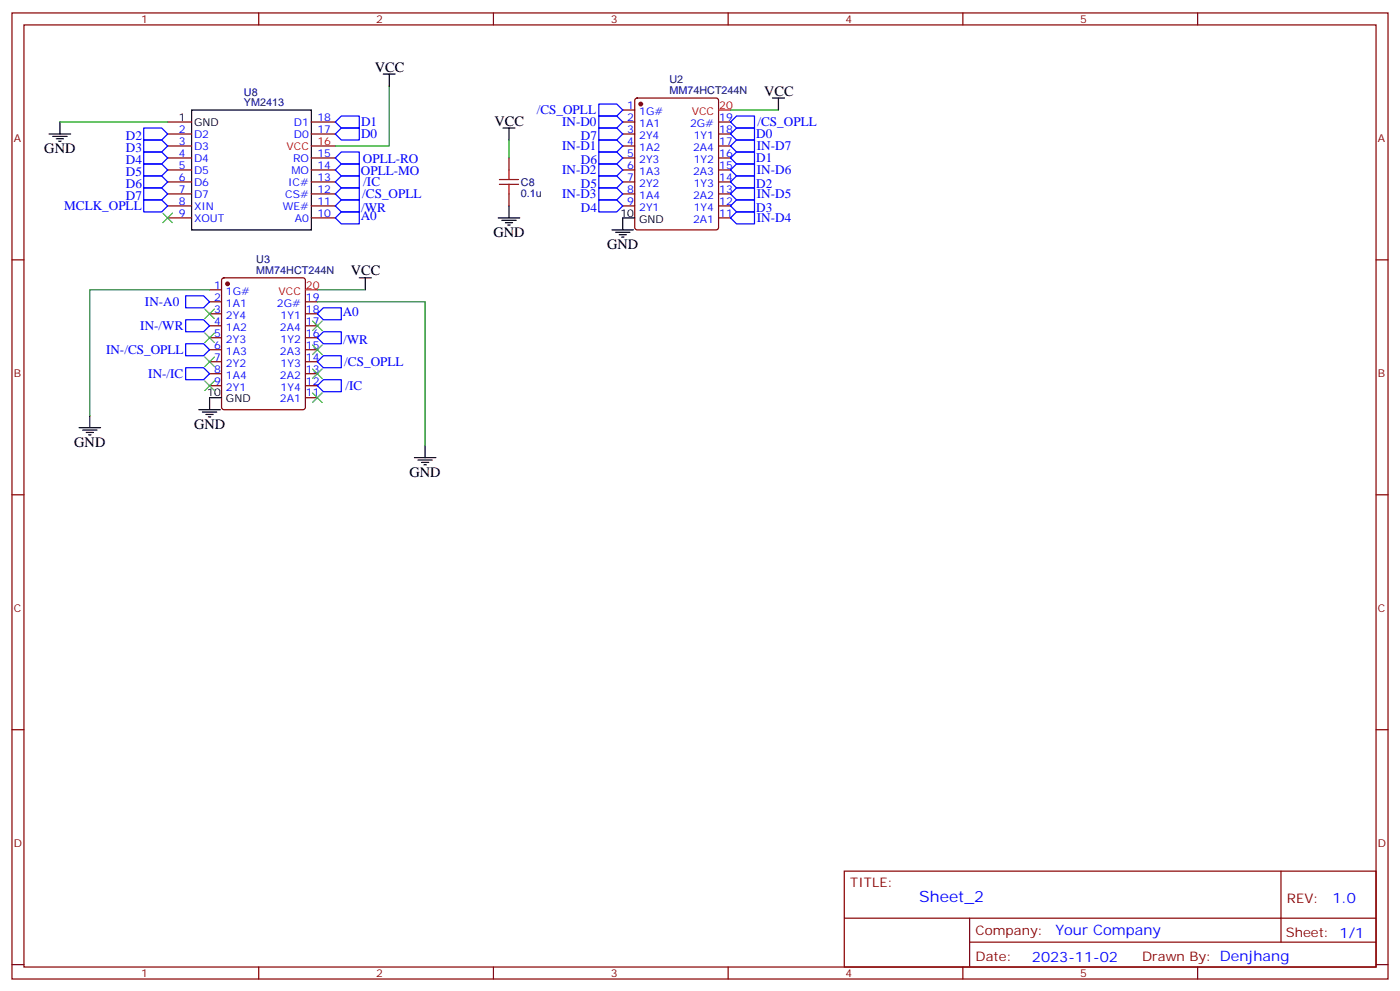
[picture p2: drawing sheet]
<svg xmlns="http://www.w3.org/2000/svg" width="412mm" height="292mm" viewBox="0 0 412 292" stroke-linecap="round" stroke-linejoin="round" font-family="sans-serif">
<g fill="none" stroke="#870000" stroke-width=".35">
<path d="M3.5 3.8h405.4v284.3h-405.4zM7.1 7.3h398.2v277.3h-398.2zM76.2 3.8v3.5M145.3 3.8v3.5M214.5 3.8v3.5M283.6 3.8v3.5M352.8 3.8v3.5M49.4 35.9h7M49.4 39.4h7M91.7 35.9h7.1M91.7 39.4h7.1M183.4 35.9h3.6"/>
<path d="M183.4 39.4h3.6M183.4 32.4h3.6M187.2 29.1l.5-.2h23.3l.6 .4 .1 37.7-.5 .6-23.5 .1-.7-.5v-37.6zM211.7 35.9h3.5M211.7 39.4h3.5M49.4 43h7M49.4 46.5h7M49.4 50h7M49.4 53.6h7M49.4 57.1h7M91.7 43h7.1M91.7 46.5h7.1"/>
<path d="M91.7 50h7.1M91.7 53.6h7.1M91.7 57.1h7.1M149.9 46.5v3.5M149.9 57.1v3.5M183.4 43h3.6M183.4 46.5h3.6M183.4 50h3.6M183.4 53.6h3.6M183.4 57.1h3.6M211.7 43h3.5M211.7 46.5h3.5"/>
<path d="M211.7 50h3.5M211.7 53.6h3.5M211.7 57.1h3.5M3.5 76.5h3.6M49.4 60.6h7M49.4 64.1h7M91.7 60.6h7.1M91.7 64.1h7.1M183.4 60.6h3.6M211.7 60.6h3.5M211.7 64.1h3.5M405.3 76.5h3.6"/>
<path d="M61.7 85.3h3.6M61.7 88.8h3.6M61.7 92.4h3.6M61.7 95.9h3.6M61.7 99.4h3.6M65.5 82l.5-.2h23.3l.6 .4 .1 37.7-.5 .6-23.5 .1-.7-.5v-37.6zM90 88.8h3.5M90 92.4h3.5M90 95.9h3.5M90 99.4h3.5M61.7 102.9h3.6M61.7 106.5h3.6"/>
<path d="M61.7 110h3.6M61.7 113.5h3.6M90 102.9h3.5M90 106.5h3.5M90 110h3.5M90 113.5h3.5M90 117.1h3.5M3.5 145.6h3.6M405.3 145.6h3.6M3.5 214.8h3.6M405.3 214.8h3.6M248.7 256.4h156.6v28.2h-156.6z"/>
<path d="M377.3 256.4v20.9M248.7 270.2h156.5M285.6 277.3h119.6M285.6 270.2v14.2M3.5 283.9h3.6M76.2 284.6v3.5M145.3 284.6v3.5M214.5 284.6v3.5M283.6 284.6v3.5M352.8 284.6v3.5M405.3 283.9h3.6"/>
</g>
<g fill="none" stroke="#000" stroke-width=".35">
<path d="M14.5 39.4h6.3M17.6 35.9v3.5M56.4 32.4h35.3v35.3h-35.3zM112.9 21.8h3.5M114.7 21.8v3.5M148.2 37.7h3.5M149.9 37.7v3.5M227.5 28.9h3.6M229.3 28.9v3.5M15.5 40.1h4.3M16.6 40.9h2.1M17.3 41.6h.7"/>
<path d="M146.8 64.1h6.3M147.8 64.8h4.2M148.9 65.5h2.1M149.6 66.3h.7M149.9 60.6v3.5M180.3 67.7h6.3M181.3 68.4h4.3M182.4 69.1h2.1M183.1 69.8h.7M187 64.1h-3.6v3.6M105.8 81.8h3.6M107.6 81.8v3.5"/>
<path d="M65.3 117.1h-3.6v3.5M23.3 125.9h6.3M24.3 126.6h4.3M25.4 127.3h2.1M26.1 128h.7M26.5 122.3v3.6M58.6 120.6h6.3M59.6 121.3h4.3M60.7 122h2.1M61.4 122.7h.7M122.1 134.7h6.3M123.1 135.4h4.3"/>
<path d="M124.2 136.1h2.1M124.9 136.8h.7M125.2 131.2v3.5"/>
</g>
<g fill="none" stroke="#00f" stroke-width=".35">
<path d="M42.3 37.7h5.3l1.8 1.7-1.8 1.8h-5.3zM98.8 39.4l1.7-1.7h5.3v3.5h-5.3zM100.5 34.1h5.3v3.6h-5.3l-1.7-1.8zM176.4 37.7h5.3l1.7 1.7-1.7 1.8h-5.3zM176.4 34.1h5.3l1.7 1.8-1.7 1.8h-5.3zM176.4 30.6h5.3l1.7 1.8-1.7 1.7h-5.3zM215.2 39.4l1.8-1.7h5.2v3.5h-5.2zM217 34.1h5.2v3.6h-5.2l-1.8-1.8zM42.3 58.8h5.3l1.8 1.8-1.8 1.8h-5.3zM42.3 51.8h5.3l1.8 1.8-1.8 1.7h-5.3zM42.3 55.3h5.3l1.8 1.8-1.8 1.7h-5.3zM42.3 48.3h5.3l1.8 1.7-1.8 1.8h-5.3z"/>
<path d="M42.3 44.7h5.3l1.8 1.8-1.8 1.8h-5.3zM42.3 41.2h5.3l1.8 1.8-1.8 1.7h-5.3zM98.8 46.5l1.7-1.8h5.3v3.6h-5.3zM98.8 57.1l1.7-1.8h5.3v3.5h-5.3zM100.5 48.3h5.3v3.5h-5.3l-1.7-1.8zM100.5 51.8h5.3v3.5h-5.3l-1.7-1.7zM100.5 58.8h5.3v3.6h-5.3l-1.7-1.8zM176.4 58.8h5.3l1.7 1.8-1.7 1.8h-5.3zM176.4 51.8h5.3l1.7 1.8-1.7 1.7h-5.3zM176.4 44.7h5.3l1.7 1.8-1.7 1.8h-5.3zM176.4 41.2h5.3l1.7 1.8-1.7 1.7h-5.3zM176.4 48.3h5.3l1.7 1.7-1.7 1.8h-5.3z"/>
<path d="M176.4 55.3h5.3l1.7 1.8-1.7 1.7h-5.3zM215.2 46.5l1.8-1.8h5.2v3.6h-5.2zM217 51.8h5.2v3.5h-5.2l-1.8-1.7zM217 58.8h5.2v3.6h-5.2l-1.8-1.8zM217 55.3h5.2v3.5h-5.2l-1.8-1.7zM217 48.3h5.2v3.5h-5.2l-1.8-1.8zM217 41.2h5.2v3.5h-5.2l-1.8-1.7zM98.8 64.1l1.7-1.7h5.3v3.5h-5.3zM217 62.4h5.2v3.5h-5.2l-1.8-1.8zM54.7 87.1h5.3l1.7 1.7-1.7 1.8h-5.3zM54.7 94.1h5.3l1.7 1.8-1.7 1.7h-5.3zM93.5 92.4l1.7-1.8h5.3v3.5h-5.3z"/>
<path d="M95.2 97.6h5.3v3.6h-5.3l-1.7-1.8zM54.7 101.2h5.3l1.7 1.7-1.7 1.8h-5.3zM54.7 108.2h5.3l1.7 1.8-1.7 1.8h-5.3zM93.5 106.5l1.7-1.8h5.3v3.5h-5.3zM95.2 111.8h5.3v3.5h-5.3l-1.7-1.8z"/>
</g>
<path d="M17.6 35.9h31.8M114.7 25.3v17.7h-15.9M215.2 32.4h14.1M149.9 41.2v5.3M61.7 85.3h-35.2v37M93.5 88.8h31.7v42.4M93.5 85.3h14.1" fill="none" stroke="#008700" stroke-width=".35"/>
<g fill="none" stroke="#3c3" stroke-width=".35">
<path d="M48 62.7l2.8 2.8M50.8 62.7l-2.8 2.8M60.3 90.9l2.8 2.9M60.3 98l2.8 2.8M63.1 90.9l-2.8 2.9M63.1 98l-2.8 2.8M92.1 94.5l2.8 2.8M94.9 94.5l-2.8 2.8M60.3 105.1l2.8 2.8M60.3 112.1l2.8 2.8M63.1 105.1l-2.8 2.8M63.1 112.1l-2.8 2.8"/>
<path d="M92.1 115.6l2.8 2.9M92.1 108.6l2.8 2.8M92.1 101.5l2.8 2.9M94.9 115.6l-2.8 2.9M94.9 108.6l-2.8 2.8M94.9 101.5l-2.8 2.9"/>
</g>
<path d="M147.1 52.8h5.7M147.1 54.3h5.7M149.9 50v2.8M149.9 54.3v2.8" fill="none" stroke="#a10000" stroke-width=".35"/>
<g fill="#870000" stroke="#870000" stroke-width=".35">
<circle cx="188.7" cy="30.6" r=".53"/>
<circle cx="67" cy="83.5" r=".53"/>
</g>
<path d="M211.7 32.4h3.5M90 85.3h3.5" fill="none" stroke="#f00" stroke-width=".35"/>
<text font-size="4.6" fill="#00f" x="270.8" y="265.4">Sheet_2</text>
<g font-size="4.2">
<text x="110.4" y="21.1">VCC</text>
<text x="225.1" y="28.2">VCC</text>
<text x="145.7" y="37">VCC</text>
<text x="13.1" y="45.1">GND</text>
<text x="145.3" y="69.8">GND</text>
<text x="178.9" y="73.3">GND</text>
<text x="103.4" y="81.1">VCC</text>
<text x="21.9" y="131.5">GND</text>
<text x="57.1" y="126.2">GND</text>
<text x="120.6" y="140.3">GND</text>
</g>
<g font-size="4.2" fill="#00f">
<text x="392.5" y="265.7">1.0</text>
<text x="310.9" y="275.2">Your Company</text>
<text x="304" y="283">2023-11-02</text>
</g>
<g font-size="3.9" fill="#00f">
<text x="158.1" y="33.6">/CS_OPLL</text>
<text x="37.1" y="41.2">D2</text>
<text x="106.4" y="37">D1</text>
<text x="106.4" y="40.5">D0</text>
<text x="165.6" y="37.2">IN-D0</text>
<text x="171.1" y="41.2">D7</text>
<text x="222.8" y="40.5">D0</text>
<text x="223.1" y="37.1">/CS_OPLL</text>
<text x="37.1" y="44.7">D3</text>
<text x="165.6" y="44.1">IN-D1</text>
<text x="222.8" y="47.6">D1</text>
<text x="223" y="44.1">IN-D7</text>
<text x="37.1" y="51.8">D5</text>
<text x="37.1" y="48.3">D4</text>
<text x="106.3" y="51.6">OPLL-MO</text>
<text x="106.9" y="48.1">OPLL-RO</text>
<text x="165.6" y="51.2">IN-D2</text>
<text x="171.1" y="48.3">D6</text>
<text x="223" y="51.2">IN-D6</text>
<text x="37.1" y="55.3">D6</text>
<text x="37.1" y="58.8">D7</text>
<text x="106.7" y="58.3">/CS_OPLL</text>
<text x="107" y="54.9">/IC</text>
<text x="165.6" y="58.2">IN-D3</text>
<text x="171.1" y="55.3">D5</text>
<text x="222.8" y="55.3">D2</text>
<text x="223" y="58.2">IN-D5</text>
<text x="18.9" y="61.8">MCLK_OPLL</text>
<text x="106.3" y="64.8">A0</text>
<text x="106.4" y="62.4">/WR</text>
<text x="171.1" y="62.4">D4</text>
<text x="222.8" y="62.4">D3</text>
<text x="223" y="65.3">IN-D4</text>
<text x="42.7" y="90.1">IN-A0</text>
<text x="101" y="93.1">A0</text>
<text x="41.3" y="97.1">IN-/WR</text>
<text x="101.1" y="101.2">/WR</text>
<text x="31.3" y="104.2">IN-/CS_OPLL</text>
<text x="101.4" y="107.7">/CS_OPLL</text>
<text x="43.7" y="111.3">IN-/IC</text>
<text x="101.7" y="114.8">/IC</text>
</g>
<g font-size="3.9" fill="#800">
<text x="250.5" y="261">TITLE:</text>
<text x="379.1" y="265.7">REV:</text>
<text x="287.4" y="275.2">Company:</text>
<text x="378.7" y="275.8">Sheet: 1/1</text>
<text x="287.4" y="282.9">Date:</text>
<text x="336.4" y="282.9">Drawn By: Denjhang</text>
</g>
<g font-size="3.2" fill="#800">
<text x="41.6" y="6.8">1</text>
<text x="110.8" y="6.8">2</text>
<text x="179.9" y="6.8">3</text>
<text x="249.1" y="6.8">4</text>
<text x="318.2" y="6.8">5</text>
<text x="4.1" y="41.9">A</text>
<text x="405.9" y="41.9">A</text>
<text x="4.1" y="111.1">B</text>
<text x="405.9" y="111.1">B</text>
<text x="4.1" y="180.2">C</text>
<text x="405.9" y="180.2">C</text>
<text x="4.1" y="249.3">D</text>
<text x="405.9" y="249.3">D</text>
<text x="41.6" y="287.6">1</text>
<text x="110.8" y="287.6">2</text>
<text x="179.9" y="287.6">3</text>
<text x="249.1" y="287.6">4</text>
<text x="318.2" y="287.6">5</text>
</g>
<g font-size="3.2" fill="#000080">
<text x="71.9" y="28.3">U8</text>
<text x="197.2" y="27.7">MM74HCT244N</text>
<text x="197.2" y="24.6">U2</text>
<text x="71.9" y="31.3">YM2413</text>
<text x="153.5" y="57.9">0.1u</text>
<text x="153.5" y="54.7">C8</text>
<text x="75.5" y="77.5">U3</text>
<text x="75.5" y="80.6">MM74HCT244N</text>
</g>
<g font-size="3.2">
<text x="52.7" y="35.6">1</text>
<text x="57.1" y="37">GND</text>
<text x="182.8" y="63.8">10</text>
<text x="188.3" y="65.5">GND</text>
<text x="61.1" y="116.7">10</text>
<text x="66.6" y="118.5">GND</text>
</g>
<g font-size="3.2" fill="#00f">
<text x="93.5" y="35.6">18</text>
<text x="184.8" y="32">1</text>
<text x="184.8" y="35.6">2</text>
<text x="188.3" y="33.8">1G#</text>
<text x="211.8" y="35.6">19</text>
<text x="52.7" y="39.1">2</text>
<text x="57.1" y="40.5">D2</text>
<text x="86.6" y="37">D1</text>
<text x="86.6" y="40.5">D0</text>
<text x="93.5" y="39.1">17</text>
<text x="184.8" y="39.1">3</text>
<text x="188.3" y="37.3">1A1</text>
<text x="188.3" y="40.9">2Y4</text>
<text x="203.3" y="37.3">2G#</text>
<text x="204.4" y="40.9">1Y1</text>
<text x="211.8" y="39.1">18</text>
<text x="52.7" y="42.6">3</text>
<text x="52.7" y="46.1">4</text>
<text x="57.1" y="44">D3</text>
<text x="57.1" y="47.6">D4</text>
<text x="86.3" y="47.6">RO</text>
<text x="93.5" y="46.1">15</text>
<text x="184.8" y="42.6">4</text>
<text x="184.8" y="46.1">5</text>
<text x="188.3" y="44.4">1A2</text>
<text x="188.3" y="47.9">2Y3</text>
<text x="204.2" y="44.4">2A4</text>
<text x="204.4" y="47.9">1Y2</text>
<text x="211.8" y="46.1">16</text>
<text x="211.8" y="42.6">17</text>
<text x="52.7" y="49.7">5</text>
<text x="52.7" y="53.2">6</text>
<text x="57.1" y="51.1">D5</text>
<text x="85.8" y="51.1">MO</text>
<text x="93.5" y="53.2">13</text>
<text x="93.5" y="49.7">14</text>
<text x="184.8" y="49.7">6</text>
<text x="184.8" y="53.2">7</text>
<text x="188.3" y="51.4">1A3</text>
<text x="204.2" y="51.4">2A3</text>
<text x="211.8" y="53.2">14</text>
<text x="211.8" y="49.7">15</text>
<text x="52.7" y="56.7">7</text>
<text x="57.1" y="54.6">D6</text>
<text x="57.1" y="58.1">D7</text>
<text x="84" y="58.1">CS#</text>
<text x="84.9" y="54.6">IC#</text>
<text x="93.5" y="56.7">12</text>
<text x="184.8" y="56.7">8</text>
<text x="188.3" y="55">2Y2</text>
<text x="188.3" y="58.5">1A4</text>
<text x="204.2" y="58.5">2A2</text>
<text x="204.4" y="55">1Y3</text>
<text x="211.8" y="56.7">13</text>
<text x="52.7" y="60.3">8</text>
<text x="52.7" y="63.8">9</text>
<text x="57.1" y="61.7">XIN</text>
<text x="57.1" y="65.2">XOUT</text>
<text x="83.3" y="61.7">WE#</text>
<text x="86.8" y="65.2">A0</text>
<text x="93.5" y="63.8">10</text>
<text x="93.5" y="60.3">11</text>
<text x="184.8" y="60.3">9</text>
<text x="188.3" y="62">2Y1</text>
<text x="204.2" y="65.5">2A1</text>
<text x="204.4" y="62">1Y4</text>
<text x="211.8" y="63.8">11</text>
<text x="211.8" y="60.3">12</text>
<text x="63.1" y="84.9">1</text>
<text x="63.1" y="88.5">2</text>
<text x="66.6" y="86.7">1G#</text>
<text x="90.1" y="88.5">19</text>
<text x="63.1" y="92">3</text>
<text x="63.1" y="95.5">4</text>
<text x="66.6" y="90.2">1A1</text>
<text x="66.6" y="93.8">2Y4</text>
<text x="81.6" y="90.2">2G#</text>
<text x="82.7" y="93.8">1Y1</text>
<text x="90.1" y="95.5">17</text>
<text x="90.1" y="92">18</text>
<text x="63.1" y="99.1">5</text>
<text x="66.6" y="97.3">1A2</text>
<text x="66.6" y="100.8">2Y3</text>
<text x="82.5" y="97.3">2A4</text>
<text x="82.7" y="100.8">1Y2</text>
<text x="90.1" y="99.1">16</text>
<text x="63.1" y="102.6">6</text>
<text x="63.1" y="106.1">7</text>
<text x="66.6" y="104.4">1A3</text>
<text x="66.6" y="107.9">2Y2</text>
<text x="82.5" y="104.4">2A3</text>
<text x="82.7" y="107.9">1Y3</text>
<text x="90.1" y="106.1">14</text>
<text x="90.1" y="102.6">15</text>
<text x="63.1" y="109.6">8</text>
<text x="63.1" y="113.2">9</text>
<text x="66.6" y="111.4">1A4</text>
<text x="82.5" y="111.4">2A2</text>
<text x="90.1" y="113.2">12</text>
<text x="90.1" y="109.6">13</text>
<text x="66.6" y="114.9">2Y1</text>
<text x="82.5" y="118.5">2A1</text>
<text x="82.7" y="114.9">1Y4</text>
<text x="90.1" y="116.7">11</text>
</g>
<g font-size="3.2" fill="#f00">
<text x="203.8" y="33.8">VCC</text>
<text x="211.8" y="32">20</text>
<text x="84.4" y="44">VCC</text>
<text x="93.5" y="42.6">16</text>
<text x="82.1" y="86.7">VCC</text>
<text x="90.1" y="84.9">20</text>
</g>
</svg>
